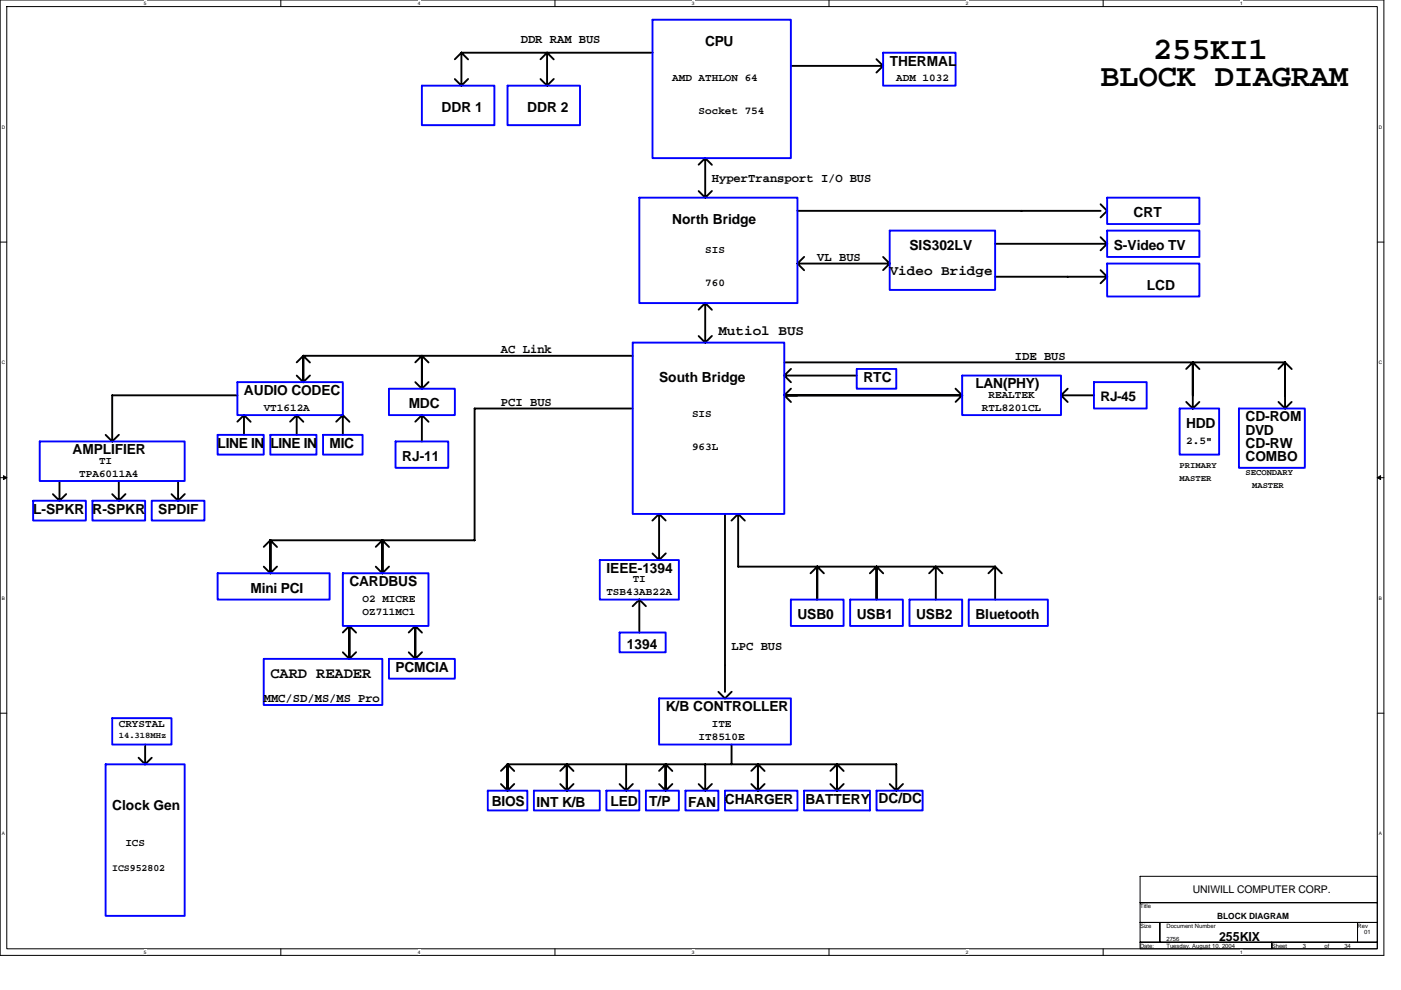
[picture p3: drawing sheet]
<svg xmlns="http://www.w3.org/2000/svg" width="297mm" height="210mm" viewBox="0 0 297 210" stroke-linecap="round" stroke-linejoin="round" font-family="sans-serif">
<path d="M0 0h293.4v202.6h-293.4zM1.4 1.4h290.6v199.8h-290.6z" fill="none" stroke="#000" stroke-width=".21"/>
<g fill="#fff">
<path d="M30.5 .1h.5v1.2h-.5z"/>
<path d="M30.5 201.3h.5v1.1h-.5z"/>
</g>
<path d="M59.5 0v1.4M59.5 201.2v1.4" fill="none" stroke="#000" stroke-width=".21"/>
<g fill="#fff">
<path d="M88.6 .1h.5v1.2h-.5z"/>
<path d="M88.6 201.3h.5v1.1h-.5z"/>
</g>
<path d="M117.7 0v1.4M117.7 201.2v1.4" fill="none" stroke="#000" stroke-width=".21"/>
<g fill="#fff">
<path d="M146.7 .1h.6v1.2h-.6z"/>
<path d="M146.7 201.3h.6v1.1h-.6z"/>
</g>
<path d="M175.8 0v1.4M175.8 201.2v1.4" fill="none" stroke="#000" stroke-width=".21"/>
<g fill="#fff">
<path d="M204.8 .1h.6v1.2h-.6z"/>
<path d="M204.8 201.3h.6v1.1h-.6z"/>
</g>
<path d="M233.9 0v1.4M233.9 201.2v1.4" fill="none" stroke="#000" stroke-width=".21"/>
<g fill="#fff">
<path d="M262.9 .1h.6v1.2h-.6z"/>
<path d="M262.9 201.3h.6v1.1h-.6z"/>
<path d="M.4 26.4h.7v1.1h-.7z"/>
<path d="M292.4 26.4h.7v1.1h-.7z"/>
<path d="M.4 76.3h.7v1.1h-.7z"/>
<path d="M292.4 76.3h.7v1.1h-.7z"/>
</g>
<path d="M0 51.3h1.4M292 51.3h1.4" fill="none" stroke="#000" stroke-width=".21"/>
<g fill="#fff">
<path d="M.4 126.2h.7v1.2h-.7z"/>
<path d="M292.4 126.2h.6v1.2h-.6z"/>
</g>
<path d="M0 101.3h1.4M292 101.3h1.4" fill="none" stroke="#000" stroke-width=".21"/>
<path d="M.7 100.9l.7 .4-.7 .4zM292 101.3l.7-.4v.8z" fill="#000" stroke="#000" stroke-width=".21"/>
<g fill="#fff">
<path d="M.4 176.2h.7v1.1h-.7z"/>
<path d="M292.4 176.2h.6v1.1h-.6z"/>
</g>
<path d="M0 151.2h1.4M292 151.2h1.4M241.7 185.8h50.3v5.6h-50.3zM241.7 191.4h50.3v4.2h-50.3zM241.7 195.6h4.2v4.2h-4.2zM241.7 199.8h28v1.4h-28zM245.9 195.6h41.9v4.2h-41.9zM269.7 199.8h22.3v1.4h-22.3zM287.8 195.6h4.2v4.2h-4.2z" fill="none" stroke="#000" stroke-width=".21"/>
<g fill="none" stroke="#000" stroke-width=".4">
<path d="M96.4 12.6l1.4-1.4v7M96.4 16.8l1.5 1.4M99.2 16.7l-1.4 1.5M114.6 16.8l1.4 1.4M116 11.2l-1.4 1.4M117.4 12.6l-1.4-1.4v7l1.4-1.5M138.4 11.2h-40.6l1.4 1.4M167.7 14h19.6M185.8 12.6l1.4 1.4-1.4 1.4M149.5 33.5l-1.4 1.4M150.9 34.9l-1.4-1.4v8.4M148.1 40.5l1.4 1.4"/>
<path d="M150.9 40.5l-1.4 1.4M169.1 44.7h64.3M169.1 55.9h19.6l-1.5 1.4M169.1 55.9l1.4 1.4M170.5 54.5l-1.4 1.4M187.2 54.5l1.5 1.4M211 51.7h23.8l-1.5 1.4M211 58.7h23.8M233.3 43.3l1.5 1.4M233.3 57.3l1.5 1.4M233.3 50.3l1.5 1.4M234.8 44.7l-1.5 1.4"/>
<path d="M234.8 58.7l-1.5 1.4M62.9 79.6l1.4 1.4M64.3 75.4v5.6l1.4-1.4M64.3 75.4h69.9M64.3 75.4l1.4 1.5M64.3 75.4l-1.4 1.4M89.4 75.4v7M89.4 75.4l1.5 1.5M89.5 75.4l-1.4 1.4M148.1 71.2l1.4 1.5M149.5 64.3v8.4M149.5 64.3l1.4 1.4"/>
<path d="M149.5 64.2l-1.4 1.5M150.9 71.2l-1.4 1.4M166.3 76.8h106.2l1.4 1.5M166.3 79.6h15.4M166.3 79.6l1.4 1.4M167.7 78.2l-1.4 1.4M252.9 76.8v9.8l1.4-1.4M252.9 76.8l1.4 1.5M252.9 76.8l-1.4 1.4M272.5 76.8l-.1 9.8 1.5-1.4M272.5 76.8l-1.4 1.4M22.4 92.2l1.4 1.4"/>
<path d="M25.2 92.2l-1.4 1.4M50.4 83.8h-26.6v9.8M51.7 88v4.2M51.7 88l1.4 1.4M51.7 88l-1.4 1.4M62.9 88l1.4 1.4M62.9 88v4.2M62.9 88l-1.4 1.4M72.7 88l-1.4 1.4M74.1 89.4l-1.4-1.4v4.2M88.1 81l1.4 1.4M89.4 88v5.6"/>
<path d="M89.4 88l1.5 1.4M89.5 88l-1.4 1.4M90.9 81l-1.5 1.4M134.2 86.6h-33.6v28M166.3 83.8h37.7M166.3 83.8l1.4 1.4M167.7 82.4l-1.4 1.4M202.6 82.4l1.4 1.4M204 83.8l-1.4 1.4M225 83.8h7M225 83.8l1.4 1.4M226.4 82.4l-1.4 1.4"/>
<path d="M251.5 85.2l1.4 1.4M271.1 85.2l1.4 1.4M11.2 104.8l1.4 1.4M12.6 102v4.2M14 104.8l-1.4 1.4M23.8 104.8l1.4 1.4M25.2 102v4.2l1.4-1.4M36.4 104.8l1.4 1.4M37.8 102v4.2l1.4-1.4M57.3 114.6h43.3M57.3 114.6v7l1.4-1.5M57.3 114.6l1.4 1.4"/>
<path d="M57.3 114.5l-1.4 1.5M81.1 114.5l-1.4 1.5M82.5 116l-1.4-1.4v7l1.4-1.5M138.3 110.4l1.4-1.4v9.8M138.3 117.3l1.5 1.5M139.7 108.9l1.4 1.5M141.2 117.3l-1.5 1.4M153.7 108.9v37.8M155.1 110.4l1.4-1.4 1.4 1.4M156.5 108.9v11.2h54.5M55.9 120.1l1.4 1.5M72.7 138.3l1.4 1.4"/>
<path d="M74.1 132.7l-1.4 1.4M75.5 138.3l-1.4 1.4M75.5 134.1l-1.4-1.4v7M79.7 120.1l1.4 1.5M86.7 138.3l1.4 1.4M88.1 132.7l-1.4 1.4M89.5 134.1l-1.4-1.4v7l1.4-1.4M135.5 127.1l1.4 1.4M135.5 127.1v7M135.5 127.1l-1.4 1.4M171.8 121.6l1.5-1.5 1.4 1.5M173.3 120.1v7"/>
<path d="M184.4 121.6l1.4-1.5 1.5 1.5M185.8 120.1v7M197 121.6l1.4-1.5 1.4 1.5M198.4 120.1v7M211 120.1l-1.4 1.5M211 120.1l1.4 1.5M211 120.1v7M30.8 157.8v4.3M155.1 157.8v4.3M155.1 146.7l-1.4 1.4-1.4-1.4M29.4 160.7l1.4 1.4M32.2 160.7l-1.4 1.4"/>
<path d="M106.2 166.2l1.4 1.5M107.6 162.1v5.6l1.4-1.5M107.6 162.1l1.4 1.4M107.6 162.1h82.5M107.6 162l-1.4 1.4M118.8 166.2l1.4 1.5M120.2 162l-1.4 1.4M121.6 163.5l-1.4-1.4v5.5l1.4-1.4M131.4 166.2l1.4 1.5M132.8 162.1v5.6M134.2 166.2l-1.4 1.4M139.7 166.2l1.5 1.5"/>
<path d="M141.1 162.1v5.6M141.1 162.1l1.5 1.4M141.2 162l-1.5 1.4M142.6 166.2l-1.5 1.4M148.1 166.2l1.4 1.5M149.5 162.1v5.6M150.9 166.2l-1.4 1.4M159.3 166.2l1.4 1.5M160.7 162.1l1.4 1.4M160.7 162.1v5.6M160.7 162l-1.4 1.4M162.1 166.2l-1.4 1.4"/>
<path d="M176.1 166.2l1.4 1.5M177.5 162.1v5.6M177.5 162.1l1.4 1.4M177.5 162l-1.4 1.4M178.9 166.2l-1.4 1.4M188.6 166.2l1.5 1.5M190 162.1v5.5l1.4-1.4"/>
</g>
<g fill="none" stroke="#00f" stroke-width=".4">
<path d="M89.4 18.2h15.4v8.3h-15.4zM107.6 18.2h15.4v8.3h-15.4zM138.3 4.2h29.4v29.3h-29.4zM187.2 11.2h15.4v7h-15.4zM135.5 41.9h33.6v22.4h-33.6zM188.6 48.9h22.4v12.6h-22.4zM234.7 41.9h19.6v5.6h-19.6zM234.7 55.9h19.6v7h-19.6zM234.7 48.9h19.6v5.6h-19.6zM134.2 72.6h32.1v36.4h-32.1zM181.6 78.2h8.4v4.2h-8.4zM204 79.6h21v8.4h-21z"/>
<path d="M8.4 93.6h30.8v8.4h-30.8zM46.1 92.2h9.8v4.2h-9.8zM50.3 81h22.4v7h-22.4zM57.3 92.2h9.8v4.2h-9.8zM68.5 92.2h8.4v4.2h-8.4zM82.5 82.4h13.9v5.6h-13.9zM83.9 93.6h11.1v5.6h-11.1zM231.9 81h11.2v5.6h-11.2zM250.1 86.6h8.4v9.8h-8.4zM262.7 86.6h13.9v12.6h-13.9zM7 106.2h11.2v4.2h-11.2zM19.6 106.2h11.2v4.2h-11.2z"/>
<path d="M32.2 106.2h11.1v4.2h-11.1zM127.2 118.7h16.7v8.4h-16.7zM46.1 121.5h23.8v5.6h-23.8zM55.9 139.7h25.2v9.8h-25.2zM72.7 121.5h18.1v11.2h-18.1zM82.5 139.7h13.9v4.2h-13.9zM131.4 134.1h9.7v4.2h-9.7zM167.7 127.1h11.2v5.6h-11.2zM180.3 127.1h11.1v5.6h-11.1zM192.8 127.1h11.2v5.6h-11.2zM205.4 127.1h16.8v5.6h-16.8zM23.8 152.3h12.6v5.6h-12.6z"/>
<path d="M139.7 148.1h28v9.8h-28zM22.4 162.1h16.8v32.1h-16.8zM103.4 167.6h8.4v4.2h-8.4zM113.2 167.6h14v4.2h-14zM128.6 167.6h6.9v4.2h-6.9zM136.9 167.6h7v4.2h-7zM145.3 167.6h7v4.2h-7zM153.7 167.6h15.4v4.2h-15.4zM170.5 167.6h13.9v4.2h-13.9zM185.8 167.6h9.8v4.2h-9.8z"/>
</g>
<g font-size="6.7">
<text x="244.5" y="12.6">255KI1</text>
<text x="233.3" y="18.2">BLOCK DIAGRAM</text>
</g>
<text font-size="3.2" x="57.3" y="143.8">CARD READER</text>
<g font-size="2.9">
<text x="149.5" y="9.7">CPU</text>
<text x="188.6" y="13.9">THERMAL</text>
<text x="93.6" y="23.7">DDR 1</text>
<text x="111.8" y="23.7">DDR 2</text>
<text x="142.5" y="47.4">North Bridge</text>
<text x="240.3" y="46">CRT</text>
<text x="192.8" y="53">SIS302LV</text>
<text x="236.1" y="53">S-Video TV</text>
<text x="188.6" y="58.4">Video Bridge</text>
<text x="243.1" y="61.4">LCD</text>
<text x="152.3" y="70.9">Mutiol BUS</text>
<text x="51.7" y="83.8">AUDIO CODEC</text>
<text x="139.7" y="81">South Bridge</text>
<text x="183" y="81">RTC</text>
<text x="206.8" y="82.4">LAN(PHY)</text>
<text x="86.7" y="86.6">MDC</text>
<text x="264.1" y="89.3">CD-ROM</text>
<text x="46.1" y="94.9">LINE IN</text>
<text x="57.3" y="94.9">LINE IN</text>
<text x="69.9" y="94.9">MIC</text>
<text x="251.5" y="90.7">HDD</text>
<text x="264.1" y="94.9">CD-RW</text>
<text x="264.1" y="92.1">DVD</text>
<text x="15.4" y="96.3">AMPLIFIER</text>
<text x="85.3" y="97.7">RJ-11</text>
<text x="264.1" y="97.7">COMBO</text>
<text x="7" y="108.9">L-SPKR</text>
<text x="19.6" y="108.9">R-SPKR</text>
<text x="33.6" y="108.9">SPDIF</text>
<text x="53.1" y="125.7">Mini PCI</text>
<text x="74.1" y="124.3">CARDBUS</text>
<text x="128.6" y="121.5">IEEE-1394</text>
<text x="169.1" y="131.3">USB0</text>
<text x="181.6" y="131.3">USB1</text>
<text x="194.2" y="131.3">USB2</text>
<text x="206.8" y="131.3">Bluetooth</text>
<text x="132.9" y="137.5">1394</text>
<text x="83.9" y="142.4">PCMCIA</text>
<text x="141.1" y="150.8">K/B CONTROLLER</text>
<text x="23.8" y="171.8">Clock Gen</text>
<text x="104.3" y="170.9">BIOS</text>
<text x="113.7" y="171.1">INT K/B</text>
<text x="129.4" y="170.9">LED</text>
<text x="137.6" y="170.9">T/P</text>
<text x="145.9" y="171.1">FAN</text>
<text x="153.7" y="170.4">CHARGER</text>
<text x="170.7" y="170.4">BATTERY</text>
<text x="186.3" y="170.2">DC/DC</text>
</g>
<text font-size="2.8" x="233.3" y="85">RJ-45</text>
<g font-size="2.6">
<text x="110.4" y="9.2">DDR RAM BUS</text>
<text x="150.9" y="38.5">HyperTransport I/O BUS</text>
<text x="173.3" y="55.3">VL BUS</text>
<text x="106.2" y="74.9">AC Link</text>
<text x="215.2" y="76.3">IDE BUS</text>
<text x="106.2" y="86">PCI BUS</text>
<text x="155.1" y="137.7">LPC BUS</text>
<text x="55.9" y="148.9">MMC/SD/MS/MS Pro</text>
<text x="258.5" y="199.4">255KIX</text>
</g>
<g font-size="2.2">
<text x="142.5" y="17.3">AMD ATHLON 64</text>
<text x="190" y="17.3">ADM 1032</text>
<text x="148.1" y="24.2">Socket 754</text>
<text x="149.5" y="53.6">SIS</text>
<text x="149.5" y="60.6">760</text>
<text x="55.9" y="87.1">VT1612A</text>
<text x="146.7" y="88.5">SIS</text>
<text x="208.2" y="87.1">RTL8201CL</text>
<text x="209.6" y="84.3">REALTEK</text>
<text x="146.7" y="95.5">963L</text>
<text x="251.5" y="94.1">2.5&quot;</text>
<text x="16.8" y="101.1">TPA6011A4</text>
<text x="21" y="98.3">TI</text>
<text x="134.2" y="123.4">TI</text>
<text x="76.9" y="130.4">OZ711MC1</text>
<text x="76.9" y="127.6">O2 MICRE</text>
<text x="128.6" y="126.2">TSB43AB22A</text>
<text x="25.2" y="154.2">CRYSTAL</text>
<text x="150.9" y="154.2">ITE</text>
<text x="148.1" y="157">IT8510E</text>
<text x="26.6" y="179.3">ICS</text>
<text x="252.9" y="189.4">UNIWILL COMPUTER CORP.</text>
</g>
<text font-size="2.1" x="23.8" y="184.8">ICS952802</text>
<g font-size="1.8">
<text x="250.1" y="99.3">PRIMARY</text>
<text x="264.1" y="100.7">SECONDARY</text>
<text x="250.1" y="102.1">MASTER</text>
<text x="265.5" y="103.5">MASTER</text>
<text x="25.2" y="156.6">14.318MHz</text>
<text x="258.1" y="194.8">BLOCK DIAGRAM</text>
</g>
<g font-size="1.2">
<text x="241.7" y="192.5">Title</text>
<text x="241.7" y="196.7">Size</text>
<text x="247.3" y="196.7">Document Number</text>
<text x="287.8" y="196.7">Rev</text>
<text x="241.7" y="200.9">Date:</text>
<text x="247.3" y="199.5">2756</text>
<text x="247.3" y="200.9">Tuesday, August 10, 2004</text>
<text x="269.7" y="200.9">Sheet</text>
<text x="276.2" y="200.9">3</text>
<text x="280.8" y="200.9">of</text>
<text x="285" y="200.9">34</text>
<text x="289.2" y="198.1">01</text>
</g>
<g font-size="1">
<text x="30.5" y="1.1">5</text>
<text x="88.6" y="1.1">4</text>
<text x="146.7" y="1.1">3</text>
<text x="204.8" y="1.1">2</text>
<text x="262.9" y="1.1">1</text>
<text x=".4" y="27.3">D</text>
<text x="292.4" y="27.3">D</text>
<text x=".4" y="77.2">C</text>
<text x="292.4" y="77.2">C</text>
<text x=".4" y="127.1">B</text>
<text x="292.4" y="127.1">B</text>
<text x=".4" y="177.1">A</text>
<text x="292.4" y="177.1">A</text>
<text x="30.5" y="202.2">5</text>
<text x="88.6" y="202.2">4</text>
<text x="146.7" y="202.2">3</text>
<text x="204.8" y="202.2">2</text>
<text x="262.9" y="202.2">1</text>
</g>
</svg>
